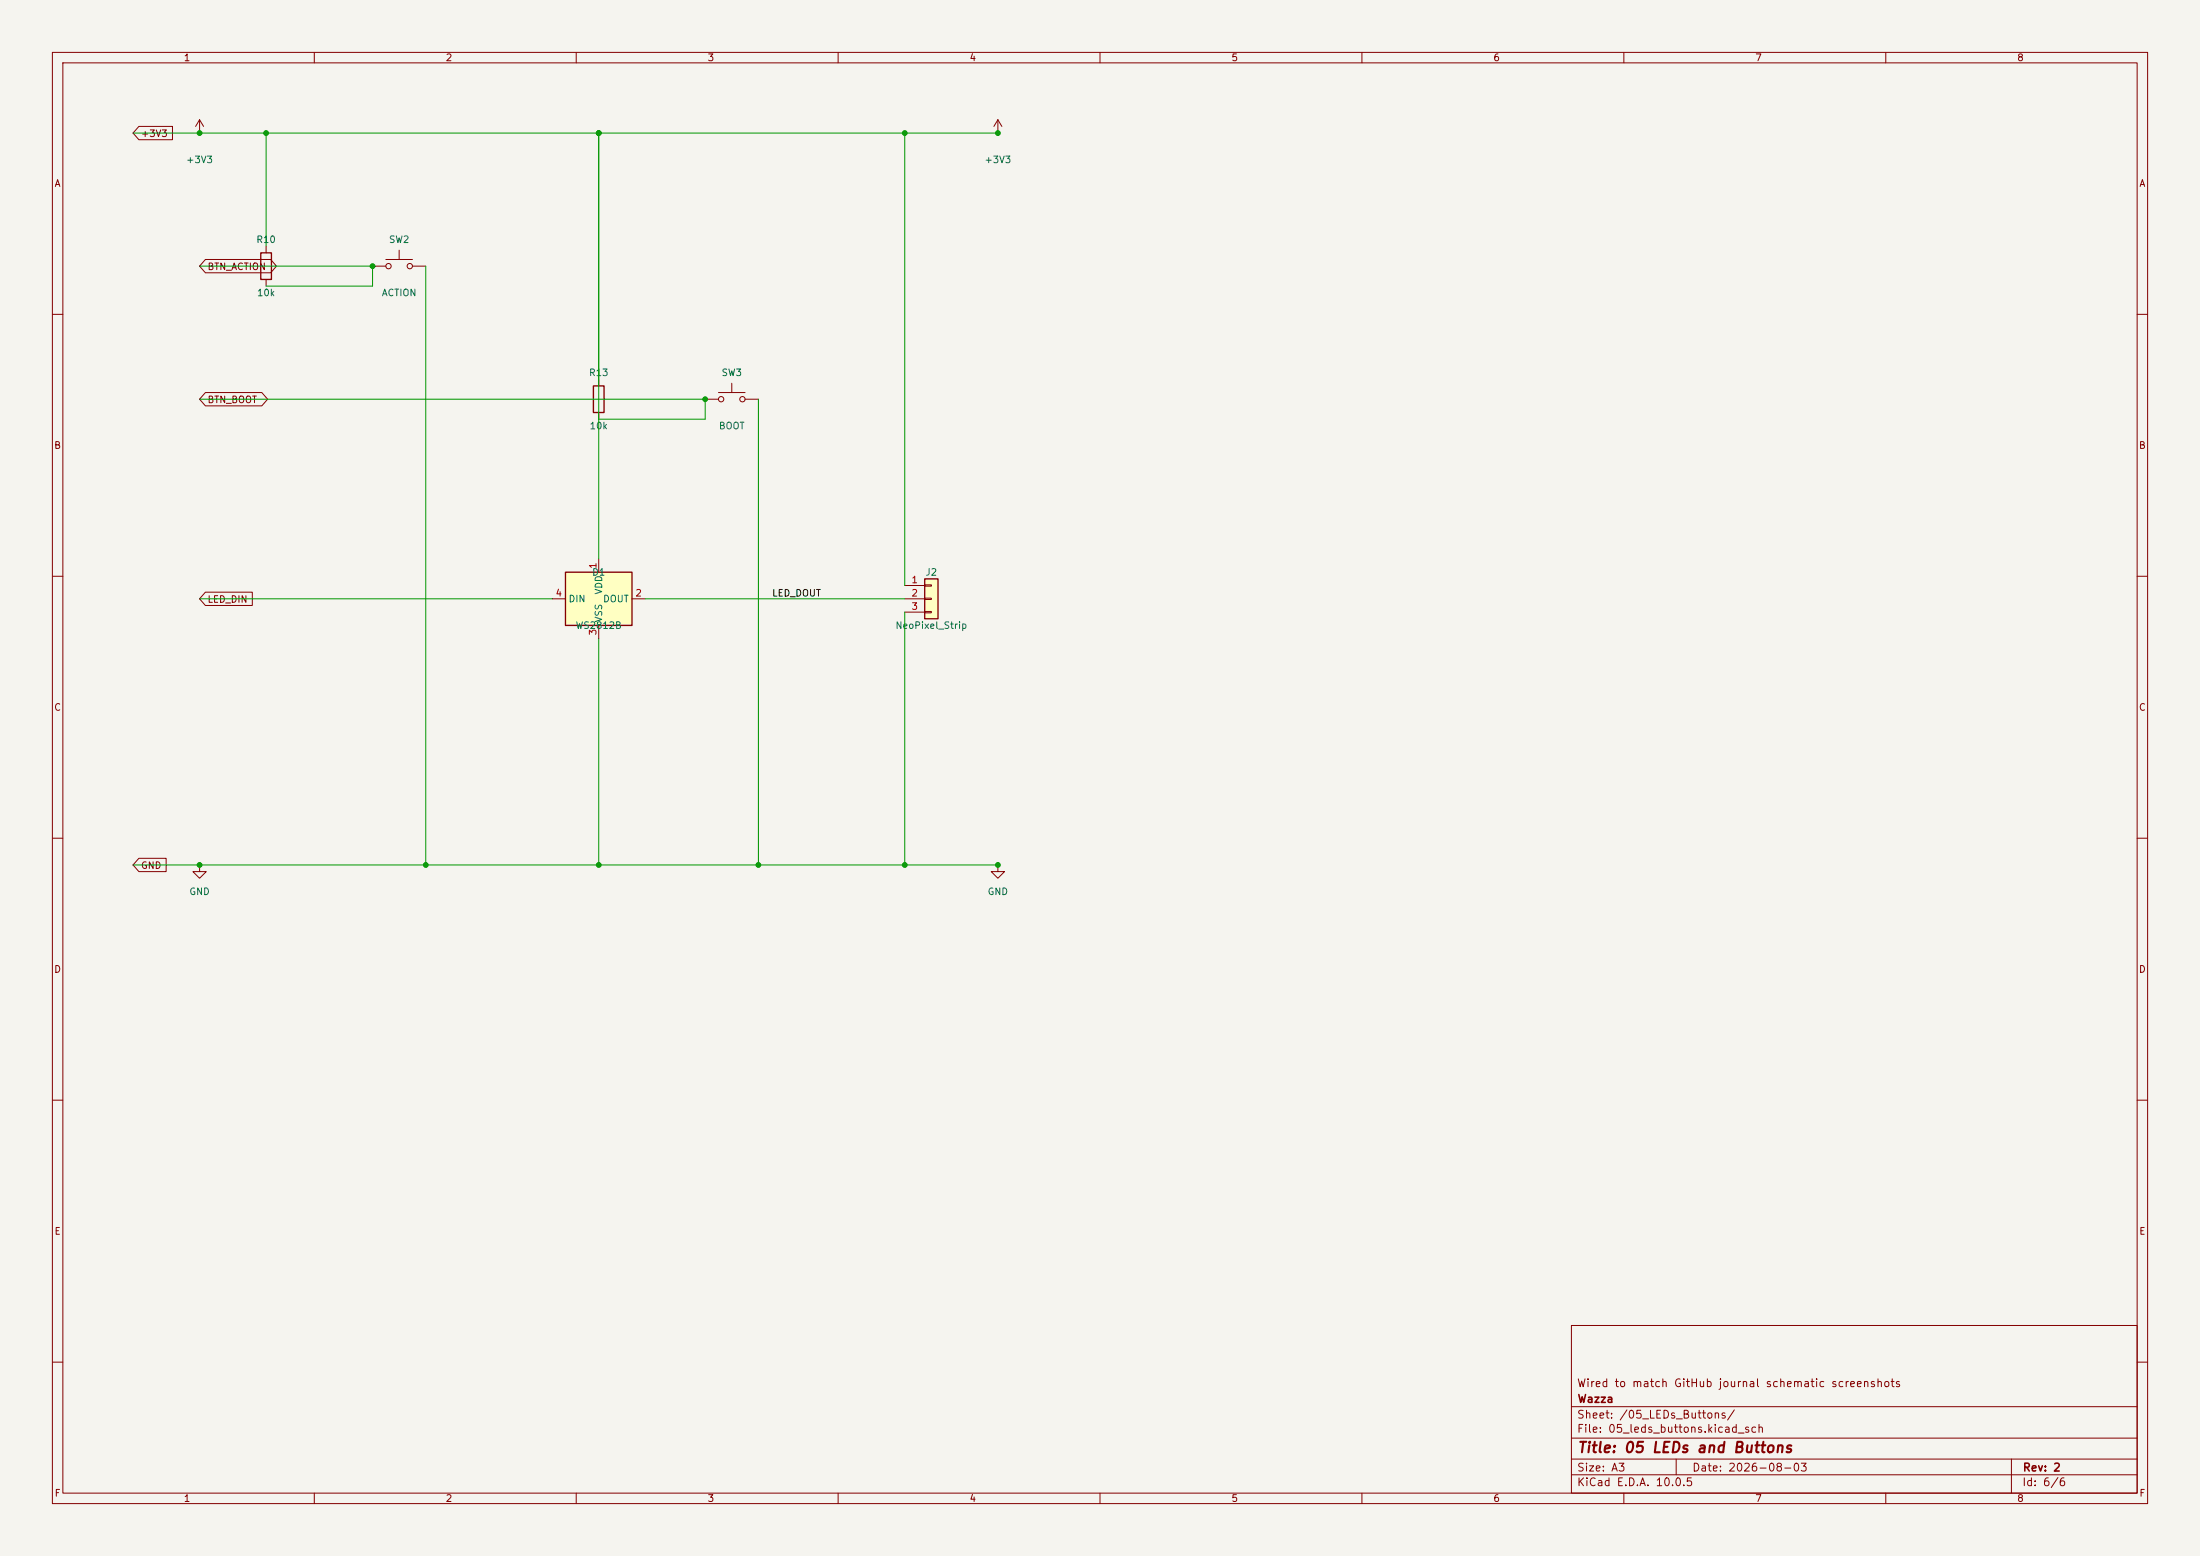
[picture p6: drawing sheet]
(kicad_sch
 (version 20260306)
 (generator "eeschema")
 (generator_version "10.0")
 (paper "A3")
 (title_block
  (title "05 LEDs and Buttons")
  (date "2026-08-03")
  (rev "2")
  (company "Wazza")
  (comment 1 "Wired to match GitHub journal schematic screenshots"))
 (lib_symbols
  (symbol "Connector_Generic:Conn_01x03"
   (pin_names
    (offset 1.016) (hide yes)) (exclude_from_sim no) (in_bom yes) (on_board yes)
   (in_pos_files yes)
   (duplicate_pin_numbers_are_jumpers no)
   (property "Reference" "J" (at 0 5.08 0) (show_name no) (do_not_autoplace no) (effects (font (size 1.27 1.27))))
   (property "Value" "Conn_01x03" (at 0 -5.08 0) (show_name no) (do_not_autoplace no) (effects (font (size 1.27 1.27))))
   (property "Footprint" "" (at 0 0 0) (show_name no) (do_not_autoplace no) (hide yes) (effects (font (size 1.27 1.27))))
   (property "Datasheet" "" (at 0 0 0) (show_name no) (do_not_autoplace no) (hide yes) (effects (font (size 1.27 1.27))))
   (property "Description" "Generic connector, single row, 01x03, script generated (kicad-library-utils/schlib/autogen/connector/)" (at 0 0 0) (show_name no) (do_not_autoplace no) (hide yes) (effects (font (size 1.27 1.27))))
   (symbol "Conn_01x03_1_1"
    (rectangle (start -1.27 3.81) (end 1.27 -3.81) (stroke (width 0.254) (type default)) (fill (type background)))
    (rectangle (start -1.27 2.667) (end 0 2.413) (stroke (width 0.1524) (type default)) (fill (type none)))
    (rectangle (start -1.27 0.127) (end 0 -0.127) (stroke (width 0.1524) (type default)) (fill (type none)))
    (rectangle (start -1.27 -2.413) (end 0 -2.667) (stroke (width 0.1524) (type default)) (fill (type none)))
    (pin passive line (at -5.08 2.54 0) (length 3.81) (name "Pin_1" (effects (font (size 1.27 1.27)))) (number "1" (effects (font (size 1.27 1.27)))))
    (pin passive line (at -5.08 0 0) (length 3.81) (name "Pin_2" (effects (font (size 1.27 1.27)))) (number "2" (effects (font (size 1.27 1.27)))))
    (pin passive line (at -5.08 -2.54 0) (length 3.81) (name "Pin_3" (effects (font (size 1.27 1.27)))) (number "3" (effects (font (size 1.27 1.27))))))
   (embedded_fonts no))
  (symbol "Device:R"
   (pin_numbers (hide yes))
   (pin_names
    (offset 0)) (exclude_from_sim no) (in_bom yes) (on_board yes)
   (in_pos_files yes)
   (duplicate_pin_numbers_are_jumpers no)
   (property "Reference" "R" (at 2.032 0 90) (show_name no) (do_not_autoplace no) (effects (font (size 1.27 1.27))))
   (property "Value" "R" (at 0 0 90) (show_name no) (do_not_autoplace no) (effects (font (size 1.27 1.27))))
   (property "Footprint" "" (at -1.778 0 90) (show_name no) (do_not_autoplace no) (hide yes) (effects (font (size 1.27 1.27))))
   (property "Datasheet" "" (at 0 0 0) (show_name no) (do_not_autoplace no) (hide yes) (effects (font (size 1.27 1.27))))
   (property "Description" "Resistor" (at 0 0 0) (show_name no) (do_not_autoplace no) (hide yes) (effects (font (size 1.27 1.27))))
   (symbol "R_0_1"
    (rectangle (start -1.016 -2.54) (end 1.016 2.54) (stroke (width 0.254) (type default)) (fill (type none))))
   (symbol "R_1_1"
    (pin passive line (at 0 3.81 270) (length 1.27) (name "" (effects (font (size 1.27 1.27)))) (number "1" (effects (font (size 1.27 1.27)))))
    (pin passive line (at 0 -3.81 90) (length 1.27) (name "" (effects (font (size 1.27 1.27)))) (number "2" (effects (font (size 1.27 1.27))))))
   (embedded_fonts no))
  (symbol "Switch:SW_Push"
   (pin_numbers (hide yes))
   (pin_names
    (offset 1.016) (hide yes)) (exclude_from_sim no) (in_bom yes) (on_board yes)
   (in_pos_files yes)
   (duplicate_pin_numbers_are_jumpers no)
   (property "Reference" "SW" (at 1.27 2.54 0) (show_name no) (do_not_autoplace no) (effects (font (size 1.27 1.27)) (justify left)))
   (property "Value" "SW_Push" (at 0 -1.524 0) (show_name no) (do_not_autoplace no) (effects (font (size 1.27 1.27))))
   (property "Footprint" "" (at 0 5.08 0) (show_name no) (do_not_autoplace no) (hide yes) (effects (font (size 1.27 1.27))))
   (property "Datasheet" "" (at 0 5.08 0) (show_name no) (do_not_autoplace no) (hide yes) (effects (font (size 1.27 1.27))))
   (property "Description" "Push button switch, generic, two pins" (at 0 0 0) (show_name no) (do_not_autoplace no) (hide yes) (effects (font (size 1.27 1.27))))
   (symbol "SW_Push_0_1"
    (circle (center -2.032 0) (radius 0.508) (stroke (width 0) (type default)) (fill (type none)))
    (polyline (pts (xy 0 1.27) (xy 0 3.048)) (stroke (width 0) (type default)) (fill (type none)))
    (circle (center 2.032 0) (radius 0.508) (stroke (width 0) (type default)) (fill (type none)))
    (polyline (pts (xy 2.54 1.27) (xy -2.54 1.27)) (stroke (width 0) (type default)) (fill (type none)))
    (pin passive line (at -5.08 0 0) (length 2.54) (name "1" (effects (font (size 1.27 1.27)))) (number "1" (effects (font (size 1.27 1.27)))))
    (pin passive line (at 5.08 0 180) (length 2.54) (name "2" (effects (font (size 1.27 1.27)))) (number "2" (effects (font (size 1.27 1.27))))))
   (embedded_fonts no))
  (symbol "Wazza:WS2812B" (exclude_from_sim no) (in_bom yes) (on_board yes)
   (in_pos_files yes)
   (duplicate_pin_numbers_are_jumpers no)
   (property "Reference" "D" (at 0 7.62 0) (show_name no) (do_not_autoplace no) (effects (font (size 1.27 1.27))))
   (property "Value" "WS2812B" (at 0 -7.62 0) (show_name no) (do_not_autoplace no) (effects (font (size 1.27 1.27))))
   (property "Footprint" "LED_SMD:LED_WS2812B_PLCC4_5.0x5.0mm_P3.2mm" (at 0 0 0) (show_name no) (do_not_autoplace no) (hide yes) (effects (font (size 1.27 1.27))))
   (property "Datasheet" "" (at 0 0 0) (show_name no) (do_not_autoplace no) (hide yes) (effects (font (size 1.27 1.27))))
   (property "Description" "" (at 0 0 0) (show_name no) (do_not_autoplace no) (hide yes) (effects (font (size 1.27 1.27))))
   (symbol "WS2812B_0_1"
    (rectangle (start -6.35 5.08) (end 6.35 -5.08) (stroke (width 0.254) (type default)) (fill (type background))))
   (symbol "WS2812B_1_1"
    (pin power_in line (at 0 7.62 270) (length 2.54) (name "VDD" (effects (font (size 1.27 1.27)))) (number "1" (effects (font (size 1.27 1.27)))))
    (pin output line (at 8.89 0 180) (length 2.54) (name "DOUT" (effects (font (size 1.27 1.27)))) (number "2" (effects (font (size 1.27 1.27)))))
    (pin power_in line (at 0 -7.62 90) (length 2.54) (name "VSS" (effects (font (size 1.27 1.27)))) (number "3" (effects (font (size 1.27 1.27)))))
    (pin input line (at -8.89 0 0) (length 2.54) (name "DIN" (effects (font (size 1.27 1.27)))) (number "4" (effects (font (size 1.27 1.27))))))
   (embedded_fonts no))
  (symbol "power:+3V3"
   (power global)
   (pin_numbers (hide yes))
   (pin_names
    (offset 0) (hide yes)) (exclude_from_sim no) (in_bom yes) (on_board yes)
   (in_pos_files yes)
   (duplicate_pin_numbers_are_jumpers no)
   (property "Reference" "#PWR" (at 0 -3.81 0) (show_name no) (do_not_autoplace no) (hide yes) (effects (font (size 1.27 1.27))))
   (property "Value" "+3V3" (at 0 3.556 0) (show_name no) (do_not_autoplace no) (effects (font (size 1.27 1.27))))
   (property "Footprint" "" (at 0 0 0) (show_name no) (do_not_autoplace no) (hide yes) (effects (font (size 1.27 1.27))))
   (property "Datasheet" "" (at 0 0 0) (show_name no) (do_not_autoplace no) (hide yes) (effects (font (size 1.27 1.27))))
   (property "Description" "Power symbol creates a global label with name \"+3V3\"" (at 0 0 0) (show_name no) (do_not_autoplace no) (hide yes) (effects (font (size 1.27 1.27))))
   (symbol "+3V3_0_1"
    (polyline (pts (xy -0.762 1.27) (xy 0 2.54)) (stroke (width 0) (type default)) (fill (type none)))
    (polyline (pts (xy 0 2.54) (xy 0.762 1.27)) (stroke (width 0) (type default)) (fill (type none)))
    (polyline (pts (xy 0 0) (xy 0 2.54)) (stroke (width 0) (type default)) (fill (type none))))
   (symbol "+3V3_1_1"
    (pin power_in line (at 0 0 90) (length 0) (name "" (effects (font (size 1.27 1.27)))) (number "1" (effects (font (size 1.27 1.27))))))
   (embedded_fonts no))
  (symbol "power:GND"
   (power global)
   (pin_numbers (hide yes))
   (pin_names
    (offset 0) (hide yes)) (exclude_from_sim no) (in_bom yes) (on_board yes)
   (in_pos_files yes)
   (duplicate_pin_numbers_are_jumpers no)
   (property "Reference" "#PWR" (at 0 -6.35 0) (show_name no) (do_not_autoplace no) (hide yes) (effects (font (size 1.27 1.27))))
   (property "Value" "GND" (at 0 -3.81 0) (show_name no) (do_not_autoplace no) (effects (font (size 1.27 1.27))))
   (property "Footprint" "" (at 0 0 0) (show_name no) (do_not_autoplace no) (hide yes) (effects (font (size 1.27 1.27))))
   (property "Datasheet" "" (at 0 0 0) (show_name no) (do_not_autoplace no) (hide yes) (effects (font (size 1.27 1.27))))
   (property "Description" "Power symbol creates a global label with name \"GND\" , ground" (at 0 0 0) (show_name no) (do_not_autoplace no) (hide yes) (effects (font (size 1.27 1.27))))
   (symbol "GND_0_1"
    (polyline (pts (xy 0 0) (xy 0 -1.27) (xy 1.27 -1.27) (xy 0 -2.54) (xy -1.27 -1.27) (xy 0 -1.27)) (stroke (width 0) (type default)) (fill (type none))))
   (symbol "GND_1_1"
    (pin power_in line (at 0 0 270) (length 0) (name "" (effects (font (size 1.27 1.27)))) (number "1" (effects (font (size 1.27 1.27))))))
   (embedded_fonts no)))
 (junction
  (at 81.28 165.1)
  (diameter 0)
  (color 0 0 0 0))
 (junction
  (at 190.5 165.1)
  (diameter 0)
  (color 0 0 0 0))
 (junction
  (at 71.12 50.8)
  (diameter 0)
  (color 0 0 0 0))
 (junction
  (at 114.3 25.4)
  (diameter 0)
  (color 0 0 0 0))
 (junction
  (at 38.1 25.4)
  (diameter 0)
  (color 0 0 0 0))
 (junction
  (at 172.72 25.4)
  (diameter 0)
  (color 0 0 0 0))
 (junction
  (at 50.8 25.4)
  (diameter 0)
  (color 0 0 0 0))
 (junction
  (at 172.72 165.1)
  (diameter 0)
  (color 0 0 0 0))
 (junction
  (at 190.5 25.4)
  (diameter 0)
  (color 0 0 0 0))
 (junction
  (at 134.62 76.2)
  (diameter 0)
  (color 0 0 0 0))
 (junction
  (at 114.3 165.1)
  (diameter 0)
  (color 0 0 0 0))
 (junction
  (at 114.3 25.4)
  (diameter 0)
  (color 0 0 0 0))
 (junction
  (at 144.78 165.1)
  (diameter 0)
  (color 0 0 0 0))
 (junction
  (at 38.1 165.1)
  (diameter 0)
  (color 0 0 0 0))
 (wire
  (pts (xy 38.1 114.3) (xy 105.41 114.3))
  (stroke (width 0) (type default)))
 (wire
  (pts (xy 123.19 114.3) (xy 172.72 114.3))
  (stroke (width 0) (type default)))
 (wire
  (pts (xy 38.1 76.2) (xy 134.62 76.2))
  (stroke (width 0) (type default)))
 (wire
  (pts (xy 25.4 25.4) (xy 38.1 25.4))
  (stroke (width 0) (type default)))
 (wire
  (pts (xy 81.28 50.8) (xy 81.28 165.1))
  (stroke (width 0) (type default)))
 (wire
  (pts (xy 50.8 46.99) (xy 50.8 25.4))
  (stroke (width 0) (type default)))
 (wire
  (pts (xy 114.3 72.39) (xy 114.3 25.4))
  (stroke (width 0) (type default)))
 (wire
  (pts (xy 25.4 165.1) (xy 38.1 165.1))
  (stroke (width 0) (type default)))
 (wire
  (pts (xy 172.72 111.76) (xy 172.72 25.4))
  (stroke (width 0) (type default)))
 (wire
  (pts (xy 172.72 116.84) (xy 172.72 165.1))
  (stroke (width 0) (type default)))
 (wire
  (pts (xy 144.78 76.2) (xy 144.78 165.1))
  (stroke (width 0) (type default)))
 (wire
  (pts (xy 114.3 106.68) (xy 114.3 25.4))
  (stroke (width 0) (type default)))
 (wire
  (pts (xy 38.1 25.4) (xy 190.5 25.4))
  (stroke (width 0) (type default)))
 (wire
  (pts (xy 114.3 121.92) (xy 114.3 165.1))
  (stroke (width 0) (type default)))
 (wire
  (pts (xy 38.1 50.8) (xy 71.12 50.8))
  (stroke (width 0) (type default)))
 (wire
  (pts (xy 134.62 80.01) (xy 134.62 76.2))
  (stroke (width 0) (type default)))
 (wire
  (pts (xy 71.12 54.61) (xy 71.12 50.8))
  (stroke (width 0) (type default)))
 (wire
  (pts (xy 50.8 54.61) (xy 71.12 54.61))
  (stroke (width 0) (type default)))
 (wire
  (pts (xy 114.3 80.01) (xy 134.62 80.01))
  (stroke (width 0) (type default)))
 (wire
  (pts (xy 38.1 165.1) (xy 190.5 165.1))
  (stroke (width 0) (type default)))
 (label "LED_DOUT"
  (at 147.32 114.3 0)
  (effects (font (size 1.27 1.27)) (justify left bottom)))
 (global_label "BTN_ACTION"
  (shape bidirectional)
  (at 38.1 50.8 0)
  (fields_autoplaced yes)
  (effects (font (size 1.27 1.27)) (justify left))
  (property "Intersheetrefs" "${INTERSHEET_REFS}" (at 38.1 50.8 0) (hide yes) (show_name no) (do_not_autoplace no) (effects (font (size 1.27 1.27)))))
 (global_label "+3V3"
  (shape input)
  (at 25.4 25.4 0)
  (fields_autoplaced yes)
  (effects (font (size 1.27 1.27)) (justify left))
  (property "Intersheetrefs" "${INTERSHEET_REFS}" (at 25.4 25.4 0) (hide yes) (show_name no) (do_not_autoplace no) (effects (font (size 1.27 1.27)))))
 (global_label "LED_DIN"
  (shape input)
  (at 38.1 114.3 0)
  (fields_autoplaced yes)
  (effects (font (size 1.27 1.27)) (justify left))
  (property "Intersheetrefs" "${INTERSHEET_REFS}" (at 38.1 114.3 0) (hide yes) (show_name no) (do_not_autoplace no) (effects (font (size 1.27 1.27)))))
 (global_label "GND"
  (shape input)
  (at 25.4 165.1 0)
  (fields_autoplaced yes)
  (effects (font (size 1.27 1.27)) (justify left))
  (property "Intersheetrefs" "${INTERSHEET_REFS}" (at 25.4 165.1 0) (hide yes) (show_name no) (do_not_autoplace no) (effects (font (size 1.27 1.27)))))
 (global_label "BTN_BOOT"
  (shape bidirectional)
  (at 38.1 76.2 0)
  (fields_autoplaced yes)
  (effects (font (size 1.27 1.27)) (justify left))
  (property "Intersheetrefs" "${INTERSHEET_REFS}" (at 38.1 76.2 0) (hide yes) (show_name no) (do_not_autoplace no) (effects (font (size 1.27 1.27)))))
 (symbol
  (lib_id "Device:R")
  (at 50.8 50.8 0)
  (unit 1)
  (body_style 1)
  (exclude_from_sim no)
  (in_bom yes)
  (on_board yes)
  (in_pos_files yes)
  (dnp no)
  (property "Reference" "R10" (at 50.8 45.72 0) (show_name no) (do_not_autoplace no) (effects (font (size 1.27 1.27))))
  (property "Value" "10k" (at 50.8 55.88 0) (show_name no) (do_not_autoplace no) (effects (font (size 1.27 1.27))))
  (property "Footprint" "" (at 50.8 50.8 0) (hide yes) (show_name no) (do_not_autoplace no) (effects (font (size 1.27 1.27))))
  (property "Datasheet" "~" (at 50.8 50.8 0) (hide yes) (show_name no) (do_not_autoplace no) (effects (font (size 1.27 1.27))))
  (property "Description" "" (at 50.8 50.8 0) (hide yes) (show_name no) (do_not_autoplace no) (effects (font (size 1.27 1.27))))
  (pin "1")
  (pin "2"))
 (symbol
  (lib_id "power:GND")
  (at 38.1 165.1 0)
  (unit 1)
  (body_style 1)
  (exclude_from_sim no)
  (in_bom no)
  (on_board no)
  (in_pos_files no)
  (dnp no)
  (property "Reference" "#PWR02" (at 38.1 160.02 0) (hide yes) (show_name no) (do_not_autoplace no) (effects (font (size 1.27 1.27))))
  (property "Value" "GND" (at 38.1 170.18 0) (show_name no) (do_not_autoplace no) (effects (font (size 1.27 1.27))))
  (property "Footprint" "" (at 38.1 165.1 0) (hide yes) (show_name no) (do_not_autoplace no) (effects (font (size 1.27 1.27))))
  (property "Datasheet" "~" (at 38.1 165.1 0) (hide yes) (show_name no) (do_not_autoplace no) (effects (font (size 1.27 1.27))))
  (property "Description" "" (at 38.1 165.1 0) (hide yes) (show_name no) (do_not_autoplace no) (effects (font (size 1.27 1.27))))
  (pin "1"))
 (symbol
  (lib_id "power:GND")
  (at 190.5 165.1 0)
  (unit 1)
  (body_style 1)
  (exclude_from_sim no)
  (in_bom no)
  (on_board no)
  (in_pos_files no)
  (dnp no)
  (property "Reference" "#PWR04" (at 190.5 160.02 0) (hide yes) (show_name no) (do_not_autoplace no) (effects (font (size 1.27 1.27))))
  (property "Value" "GND" (at 190.5 170.18 0) (show_name no) (do_not_autoplace no) (effects (font (size 1.27 1.27))))
  (property "Footprint" "" (at 190.5 165.1 0) (hide yes) (show_name no) (do_not_autoplace no) (effects (font (size 1.27 1.27))))
  (property "Datasheet" "~" (at 190.5 165.1 0) (hide yes) (show_name no) (do_not_autoplace no) (effects (font (size 1.27 1.27))))
  (property "Description" "" (at 190.5 165.1 0) (hide yes) (show_name no) (do_not_autoplace no) (effects (font (size 1.27 1.27))))
  (pin "1"))
 (symbol
  (lib_id "Switch:SW_Push")
  (at 139.7 76.2 0)
  (unit 1)
  (body_style 1)
  (exclude_from_sim no)
  (in_bom yes)
  (on_board yes)
  (in_pos_files yes)
  (dnp no)
  (property "Reference" "SW3" (at 139.7 71.12 0) (show_name no) (do_not_autoplace no) (effects (font (size 1.27 1.27))))
  (property "Value" "BOOT" (at 139.7 81.28 0) (show_name no) (do_not_autoplace no) (effects (font (size 1.27 1.27))))
  (property "Footprint" "" (at 139.7 76.2 0) (hide yes) (show_name no) (do_not_autoplace no) (effects (font (size 1.27 1.27))))
  (property "Datasheet" "~" (at 139.7 76.2 0) (hide yes) (show_name no) (do_not_autoplace no) (effects (font (size 1.27 1.27))))
  (property "Description" "" (at 139.7 76.2 0) (hide yes) (show_name no) (do_not_autoplace no) (effects (font (size 1.27 1.27))))
  (pin "1")
  (pin "2"))
 (symbol
  (lib_id "power:+3V3")
  (at 38.1 25.4 0)
  (unit 1)
  (body_style 1)
  (exclude_from_sim no)
  (in_bom no)
  (on_board no)
  (in_pos_files no)
  (dnp no)
  (property "Reference" "#PWR01" (at 38.1 20.32 0) (hide yes) (show_name no) (do_not_autoplace no) (effects (font (size 1.27 1.27))))
  (property "Value" "+3V3" (at 38.1 30.48 0) (show_name no) (do_not_autoplace no) (effects (font (size 1.27 1.27))))
  (property "Footprint" "" (at 38.1 25.4 0) (hide yes) (show_name no) (do_not_autoplace no) (effects (font (size 1.27 1.27))))
  (property "Datasheet" "~" (at 38.1 25.4 0) (hide yes) (show_name no) (do_not_autoplace no) (effects (font (size 1.27 1.27))))
  (property "Description" "" (at 38.1 25.4 0) (hide yes) (show_name no) (do_not_autoplace no) (effects (font (size 1.27 1.27))))
  (pin "1"))
 (symbol
  (lib_id "Connector_Generic:Conn_01x03")
  (at 177.8 114.3 0)
  (unit 1)
  (body_style 1)
  (exclude_from_sim no)
  (in_bom yes)
  (on_board yes)
  (in_pos_files yes)
  (dnp no)
  (property "Reference" "J2" (at 177.8 109.22 0) (show_name no) (do_not_autoplace no) (effects (font (size 1.27 1.27))))
  (property "Value" "NeoPixel_Strip" (at 177.8 119.38 0) (show_name no) (do_not_autoplace no) (effects (font (size 1.27 1.27))))
  (property "Footprint" "" (at 177.8 114.3 0) (hide yes) (show_name no) (do_not_autoplace no) (effects (font (size 1.27 1.27))))
  (property "Datasheet" "~" (at 177.8 114.3 0) (hide yes) (show_name no) (do_not_autoplace no) (effects (font (size 1.27 1.27))))
  (property "Description" "" (at 177.8 114.3 0) (hide yes) (show_name no) (do_not_autoplace no) (effects (font (size 1.27 1.27))))
  (pin "1")
  (pin "2")
  (pin "3"))
 (symbol
  (lib_id "Device:R")
  (at 114.3 76.2 0)
  (unit 1)
  (body_style 1)
  (exclude_from_sim no)
  (in_bom yes)
  (on_board yes)
  (in_pos_files yes)
  (dnp no)
  (property "Reference" "R13" (at 114.3 71.12 0) (show_name no) (do_not_autoplace no) (effects (font (size 1.27 1.27))))
  (property "Value" "10k" (at 114.3 81.28 0) (show_name no) (do_not_autoplace no) (effects (font (size 1.27 1.27))))
  (property "Footprint" "" (at 114.3 76.2 0) (hide yes) (show_name no) (do_not_autoplace no) (effects (font (size 1.27 1.27))))
  (property "Datasheet" "~" (at 114.3 76.2 0) (hide yes) (show_name no) (do_not_autoplace no) (effects (font (size 1.27 1.27))))
  (property "Description" "" (at 114.3 76.2 0) (hide yes) (show_name no) (do_not_autoplace no) (effects (font (size 1.27 1.27))))
  (pin "1")
  (pin "2"))
 (symbol
  (lib_id "power:+3V3")
  (at 190.5 25.4 0)
  (unit 1)
  (body_style 1)
  (exclude_from_sim no)
  (in_bom no)
  (on_board no)
  (in_pos_files no)
  (dnp no)
  (property "Reference" "#PWR03" (at 190.5 20.32 0) (hide yes) (show_name no) (do_not_autoplace no) (effects (font (size 1.27 1.27))))
  (property "Value" "+3V3" (at 190.5 30.48 0) (show_name no) (do_not_autoplace no) (effects (font (size 1.27 1.27))))
  (property "Footprint" "" (at 190.5 25.4 0) (hide yes) (show_name no) (do_not_autoplace no) (effects (font (size 1.27 1.27))))
  (property "Datasheet" "~" (at 190.5 25.4 0) (hide yes) (show_name no) (do_not_autoplace no) (effects (font (size 1.27 1.27))))
  (property "Description" "" (at 190.5 25.4 0) (hide yes) (show_name no) (do_not_autoplace no) (effects (font (size 1.27 1.27))))
  (pin "1"))
 (symbol
  (lib_id "Switch:SW_Push")
  (at 76.2 50.8 0)
  (unit 1)
  (body_style 1)
  (exclude_from_sim no)
  (in_bom yes)
  (on_board yes)
  (in_pos_files yes)
  (dnp no)
  (property "Reference" "SW2" (at 76.2 45.72 0) (show_name no) (do_not_autoplace no) (effects (font (size 1.27 1.27))))
  (property "Value" "ACTION" (at 76.2 55.88 0) (show_name no) (do_not_autoplace no) (effects (font (size 1.27 1.27))))
  (property "Footprint" "" (at 76.2 50.8 0) (hide yes) (show_name no) (do_not_autoplace no) (effects (font (size 1.27 1.27))))
  (property "Datasheet" "~" (at 76.2 50.8 0) (hide yes) (show_name no) (do_not_autoplace no) (effects (font (size 1.27 1.27))))
  (property "Description" "" (at 76.2 50.8 0) (hide yes) (show_name no) (do_not_autoplace no) (effects (font (size 1.27 1.27))))
  (pin "1")
  (pin "2"))
 (symbol
  (lib_id "Wazza:WS2812B")
  (at 114.3 114.3 0)
  (unit 1)
  (body_style 1)
  (exclude_from_sim no)
  (in_bom yes)
  (on_board yes)
  (in_pos_files yes)
  (dnp no)
  (property "Reference" "D1" (at 114.3 109.22 0) (show_name no) (do_not_autoplace no) (effects (font (size 1.27 1.27))))
  (property "Value" "WS2812B" (at 114.3 119.38 0) (show_name no) (do_not_autoplace no) (effects (font (size 1.27 1.27))))
  (property "Footprint" "" (at 114.3 114.3 0) (hide yes) (show_name no) (do_not_autoplace no) (effects (font (size 1.27 1.27))))
  (property "Datasheet" "~" (at 114.3 114.3 0) (hide yes) (show_name no) (do_not_autoplace no) (effects (font (size 1.27 1.27))))
  (property "Description" "" (at 114.3 114.3 0) (hide yes) (show_name no) (do_not_autoplace no) (effects (font (size 1.27 1.27))))
  (pin "1")
  (pin "2")
  (pin "3")
  (pin "4")))
